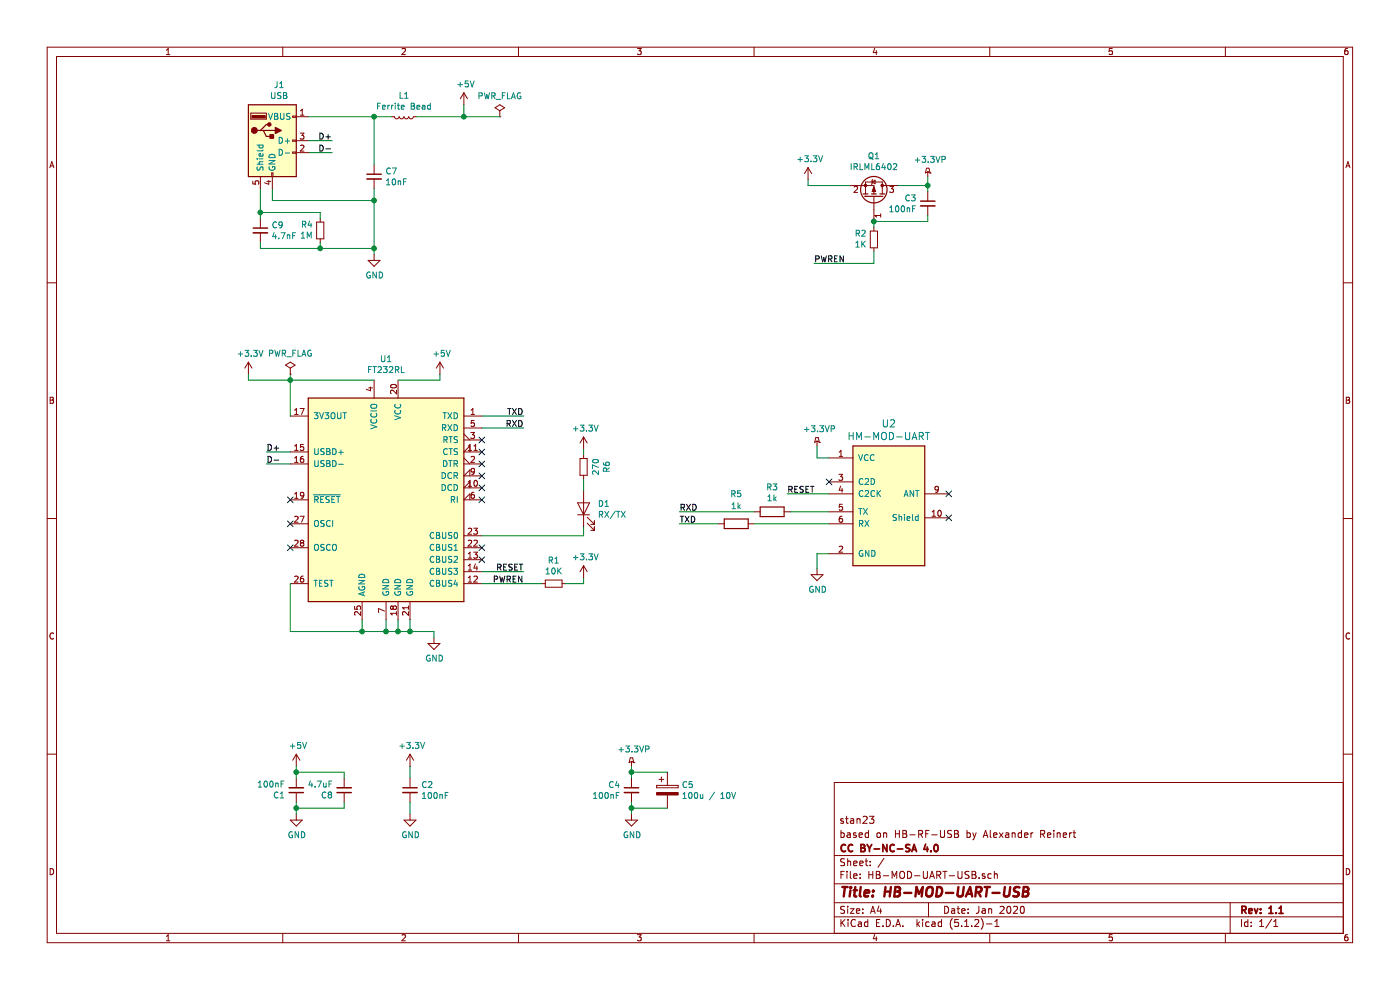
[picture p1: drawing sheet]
EESchema Schematic File Version 4
LIBS:HB-MOD-UART-USB-cache
EELAYER 29 0
EELAYER END
$Descr A4 11693 8268
encoding utf-8
Sheet 1 1
Title "HB-MOD-UART-USB"
Date "Jan 2020"
Rev "1.1"
Comp "CC BY-NC-SA 4.0"
Comment1 "based on HB-RF-USB by Alexander Reinert"
Comment2 "stan23"
Comment3 ""
Comment4 ""
$EndDescr
$Comp
L Interface_USB:FT232RL U1
U 1 1
P 3225 4175
F 0 "U1" H 3225 5353 50  0000 C CNN
F 1 "FT232RL" H 3225 5262 50  0000 C CNN
F 2 "myHousings:SSOP-28_5.3x10.2mm_Pitch0.65mm_Handsoldering" H 3225 4175 50  0001 C CNN
F 3 "http://www.ftdichip.com/Products/ICs/FT232RL.htm" H 3225 4175 50  0001 C CNN
	1    3225 4175
	1    0    0    -1  
$EndComp
$Comp
L power:GND #PWR01
U 1 1
P 3125 2125
F 0 "#PWR01" H 3125 1875 50  0001 C CNN
F 1 "GND" H 3130 1952 50  0000 C CNN
F 2 "" H 3125 2125 50  0001 C CNN
F 3 "" H 3125 2125 50  0001 C CNN
	1    3125 2125
	1    0    0    -1  
$EndComp
$Comp
L power:GND #PWR05
U 1 1
P 3625 5325
F 0 "#PWR05" H 3625 5075 50  0001 C CNN
F 1 "GND" H 3630 5152 50  0000 C CNN
F 2 "" H 3625 5325 50  0001 C CNN
F 3 "" H 3625 5325 50  0001 C CNN
	1    3625 5325
	1    0    0    -1  
$EndComp
Wire Wire Line
	3025 5175 3025 5275
Wire Wire Line
	3025 5275 3225 5275
Wire Wire Line
	3625 5275 3625 5325
Wire Wire Line
	3225 5175 3225 5275
Connection ~ 3225 5275
Wire Wire Line
	3325 5175 3325 5275
Wire Wire Line
	3225 5275 3325 5275
Connection ~ 3325 5275
Wire Wire Line
	3325 5275 3425 5275
Wire Wire Line
	3425 5175 3425 5275
Connection ~ 3425 5275
Wire Wire Line
	3425 5275 3625 5275
$Comp
L power:+5V #PWR02
U 1 1
P 3875 875
F 0 "#PWR02" H 3875 725 50  0001 C CNN
F 1 "+5V" H 3890 1048 50  0000 C CNN
F 2 "" H 3875 875 50  0001 C CNN
F 3 "" H 3875 875 50  0001 C CNN
	1    3875 875 
	1    0    0    -1  
$EndComp
NoConn ~ 4025 3675
NoConn ~ 4025 3775
NoConn ~ 4025 3875
NoConn ~ 4025 3975
NoConn ~ 4025 4075
NoConn ~ 4025 4175
$Comp
L Device:C_Small C2
U 1 1
P 3425 6600
F 0 "C2" H 3517 6646 50  0000 L CNN
F 1 "100nF" H 3517 6555 50  0000 L CNN
F 2 "Capacitors_SMD:C_0603_HandSoldering" H 3425 6600 50  0001 C CNN
F 3 "~" H 3425 6600 50  0001 C CNN
	1    3425 6600
	1    0    0    -1  
$EndComp
$Comp
L power:GND #PWR03
U 1 1
P 3425 6800
F 0 "#PWR03" H 3425 6550 50  0001 C CNN
F 1 "GND" H 3430 6627 50  0000 C CNN
F 2 "" H 3425 6800 50  0001 C CNN
F 3 "" H 3425 6800 50  0001 C CNN
	1    3425 6800
	1    0    0    -1  
$EndComp
Wire Wire Line
	3425 6700 3425 6800
Wire Wire Line
	2425 3175 3125 3175
Wire Wire Line
	2425 3175 2425 3475
Wire Wire Line
	3425 6400 3425 6500
Connection ~ 2425 3175
Wire Wire Line
	3325 3175 3675 3175
Wire Wire Line
	3675 3175 3675 3125
$Comp
L power:+5V #PWR06
U 1 1
P 3675 3125
F 0 "#PWR06" H 3675 2975 50  0001 C CNN
F 1 "+5V" H 3690 3298 50  0000 C CNN
F 2 "" H 3675 3125 50  0001 C CNN
F 3 "" H 3675 3125 50  0001 C CNN
	1    3675 3125
	1    0    0    -1  
$EndComp
Text Label 4375 4775 2    50   ~ 0
RESET
Wire Wire Line
	4375 4775 4025 4775
Wire Wire Line
	2275 1575 2275 1675
$Comp
L Device:C_Small C7
U 1 1
P 3125 1475
F 0 "C7" H 3217 1521 50  0000 L CNN
F 1 "10nF" H 3217 1430 50  0000 L CNN
F 2 "Capacitors_SMD:C_0603_HandSoldering" H 3125 1475 50  0001 C CNN
F 3 "~" H 3125 1475 50  0001 C CNN
	1    3125 1475
	1    0    0    -1  
$EndComp
Text Label 4375 4875 2    50   ~ 0
PWREN
NoConn ~ 2425 4175
NoConn ~ 2425 4375
NoConn ~ 2425 4575
$Comp
L Device:R_Small R1
U 1 1
P 4625 4875
F 0 "R1" V 4429 4875 50  0000 C CNN
F 1 "10K" V 4520 4875 50  0000 C CNN
F 2 "Resistors_SMD:R_0603_HandSoldering" H 4625 4875 50  0001 C CNN
F 3 "~" H 4625 4875 50  0001 C CNN
	1    4625 4875
	0    1    1    0   
$EndComp
Wire Wire Line
	4025 4875 4525 4875
Wire Wire Line
	4875 4875 4875 4825
Wire Wire Line
	4725 4875 4875 4875
$Comp
L Transistor_FET:IRLML6402 Q1
U 1 1
P 7300 1650
F 0 "Q1" V 7643 1650 50  0000 C CNN
F 1 "IRLML6402" V 7552 1650 50  0000 C CNN
F 2 "TO_SOT_Packages_SMD:SOT-23" H 7500 1575 50  0001 L CIN
F 3 "https://www.infineon.com/dgdl/irlml6402pbf.pdf?fileId=5546d462533600a401535668d5c2263c" H 7300 1650 50  0001 L CNN
	1    7300 1650
	0    1    -1   0   
$EndComp
$Comp
L Device:R_Small R2
U 1 1
P 7300 2000
F 0 "R2" H 7241 1954 50  0000 R CNN
F 1 "1K" H 7241 2045 50  0000 R CNN
F 2 "Resistors_SMD:R_0603_HandSoldering" H 7300 2000 50  0001 C CNN
F 3 "~" H 7300 2000 50  0001 C CNN
	1    7300 2000
	1    0    0    1   
$EndComp
$Comp
L Device:C_Small C3
U 1 1
P 7750 1700
F 0 "C3" H 7842 1746 50  0000 L CNN
F 1 "100nF" H 7842 1655 50  0000 L CNN
F 2 "Capacitors_SMD:C_0603_HandSoldering" H 7750 1700 50  0001 C CNN
F 3 "~" H 7750 1700 50  0001 C CNN
	1    7750 1700
	-1   0    0    -1  
$EndComp
$Comp
L Device:C_Small C4
U 1 1
P 5275 6600
F 0 "C4" H 5367 6646 50  0000 L CNN
F 1 "100nF" H 5367 6555 50  0000 L CNN
F 2 "Capacitors_SMD:C_0603_HandSoldering" H 5275 6600 50  0001 C CNN
F 3 "~" H 5275 6600 50  0001 C CNN
	1    5275 6600
	-1   0    0    -1  
$EndComp
Wire Wire Line
	7750 1800 7750 1850
Wire Wire Line
	7750 1850 7300 1850
Wire Wire Line
	7300 1850 7300 1900
Connection ~ 7300 1850
Wire Wire Line
	7300 2100 7300 2200
Wire Wire Line
	7300 2200 6800 2200
Text Label 6800 2200 0    50   ~ 0
PWREN
$Comp
L power:+3.3V #PWR04
U 1 1
P 2075 3125
F 0 "#PWR04" H 2075 2975 50  0001 C CNN
F 1 "+3.3V" H 2090 3298 50  0000 C CNN
F 2 "" H 2075 3125 50  0001 C CNN
F 3 "" H 2075 3125 50  0001 C CNN
	1    2075 3125
	1    0    0    -1  
$EndComp
$Comp
L power:+3.3V #PWR08
U 1 1
P 6750 1500
F 0 "#PWR08" H 6750 1350 50  0001 C CNN
F 1 "+3.3V" H 6765 1673 50  0000 C CNN
F 2 "" H 6750 1500 50  0001 C CNN
F 3 "" H 6750 1500 50  0001 C CNN
	1    6750 1500
	1    0    0    -1  
$EndComp
Wire Wire Line
	6750 1500 6750 1550
Wire Wire Line
	6750 1550 7100 1550
Wire Wire Line
	2425 3125 2425 3175
Text Label 4375 3475 2    50   ~ 0
TXD
Text Label 4375 3575 2    50   ~ 0
RXD
Wire Wire Line
	4375 3475 4025 3475
Wire Wire Line
	4375 3575 4025 3575
Text Label 2775 1175 2    50   ~ 0
D+
Text Label 2775 1275 2    50   ~ 0
D-
Text Label 2225 3775 0    50   ~ 0
D+
Text Label 2225 3875 0    50   ~ 0
D-
Wire Wire Line
	2575 1175 2775 1175
Wire Wire Line
	2775 1275 2575 1275
Wire Wire Line
	2225 3775 2425 3775
Wire Wire Line
	2225 3875 2425 3875
$Comp
L Device:C_Small C1
U 1 1
P 2475 6600
F 0 "C1" H 2567 6646 50  0000 L CNN
F 1 "100nF" H 2567 6555 50  0000 L CNN
F 2 "Capacitors_SMD:C_0603_HandSoldering" H 2475 6600 50  0001 C CNN
F 3 "~" H 2475 6600 50  0001 C CNN
	1    2475 6600
	-1   0    0    1   
$EndComp
$Comp
L power:GND #PWR012
U 1 1
P 2475 6800
F 0 "#PWR012" H 2475 6550 50  0001 C CNN
F 1 "GND" H 2480 6627 50  0000 C CNN
F 2 "" H 2475 6800 50  0001 C CNN
F 3 "" H 2475 6800 50  0001 C CNN
	1    2475 6800
	1    0    0    -1  
$EndComp
$Comp
L Device:C_Small C8
U 1 1
P 2875 6600
F 0 "C8" H 2967 6646 50  0000 L CNN
F 1 "4.7uF" H 2967 6555 50  0000 L CNN
F 2 "Capacitors_SMD:C_0603_HandSoldering" H 2875 6600 50  0001 C CNN
F 3 "~" H 2875 6600 50  0001 C CNN
	1    2875 6600
	-1   0    0    1   
$EndComp
Wire Wire Line
	3875 975  3875 875 
$Comp
L Device:L_Small L1
U 1 1
P 3375 975
F 0 "L1" V 3197 975 50  0000 C CNN
F 1 "Ferrite Bead" V 3288 975 50  0000 C CNN
F 2 "Inductors_SMD:L_0805_HandSoldering" H 3375 975 50  0001 C CNN
F 3 "~" H 3375 975 50  0001 C CNN
	1    3375 975 
	0    1    1    0   
$EndComp
$Comp
L power:+3.3V #PWR0101
U 1 1
P 3425 6400
F 0 "#PWR0101" H 3425 6250 50  0001 C CNN
F 1 "+3.3V" H 3440 6573 50  0000 C CNN
F 2 "" H 3425 6400 50  0001 C CNN
F 3 "" H 3425 6400 50  0001 C CNN
	1    3425 6400
	1    0    0    -1  
$EndComp
$Comp
L power:+5V #PWR0102
U 1 1
P 2475 6400
F 0 "#PWR0102" H 2475 6250 50  0001 C CNN
F 1 "+5V" H 2490 6573 50  0000 C CNN
F 2 "" H 2475 6400 50  0001 C CNN
F 3 "" H 2475 6400 50  0001 C CNN
	1    2475 6400
	1    0    0    -1  
$EndComp
Wire Wire Line
	2475 6400 2475 6450
Wire Wire Line
	2475 6450 2875 6450
Wire Wire Line
	2875 6450 2875 6500
Connection ~ 2475 6450
Wire Wire Line
	2475 6450 2475 6500
Wire Wire Line
	2475 6700 2475 6750
Wire Wire Line
	2475 6750 2875 6750
Wire Wire Line
	2875 6750 2875 6700
Wire Wire Line
	2425 4875 2425 5275
Wire Wire Line
	2425 5275 3025 5275
Connection ~ 3025 5275
$Comp
L Device:C_Small C9
U 1 1
P 2175 1925
F 0 "C9" H 2267 1971 50  0000 L CNN
F 1 "4.7nF" H 2267 1880 50  0000 L CNN
F 2 "Capacitors_SMD:C_0603_HandSoldering" H 2175 1925 50  0001 C CNN
F 3 "~" H 2175 1925 50  0001 C CNN
	1    2175 1925
	1    0    0    -1  
$EndComp
$Comp
L Device:R_Small R4
U 1 1
P 2675 1925
F 0 "R4" H 2616 1879 50  0000 R CNN
F 1 "1M" H 2616 1970 50  0000 R CNN
F 2 "Resistors_SMD:R_0603_HandSoldering" H 2675 1925 50  0001 C CNN
F 3 "~" H 2675 1925 50  0001 C CNN
	1    2675 1925
	1    0    0    1   
$EndComp
Wire Wire Line
	2175 1575 2175 1775
Wire Wire Line
	2175 1775 2675 1775
Wire Wire Line
	2675 1775 2675 1825
Connection ~ 2175 1775
Wire Wire Line
	2175 1775 2175 1825
Wire Wire Line
	2175 2025 2175 2075
Wire Wire Line
	2175 2075 2675 2075
Wire Wire Line
	2675 2025 2675 2075
Wire Wire Line
	3125 1375 3125 975 
Wire Wire Line
	3125 975  3275 975 
Wire Wire Line
	3125 1575 3125 1675
Connection ~ 3125 975 
Wire Wire Line
	2675 2075 3125 2075
Connection ~ 2675 2075
Connection ~ 3125 2075
Wire Wire Line
	3125 2075 3125 2125
Wire Wire Line
	2275 1675 3125 1675
Connection ~ 3125 1675
Wire Wire Line
	3125 1675 3125 2075
Wire Wire Line
	2575 975  3125 975 
$Comp
L power:PWR_FLAG #FLG0101
U 1 1
P 4175 975
F 0 "#FLG0101" H 4175 1050 50  0001 C CNN
F 1 "PWR_FLAG" H 4175 1149 50  0000 C CNN
F 2 "" H 4175 975 50  0001 C CNN
F 3 "~" H 4175 975 50  0001 C CNN
	1    4175 975 
	1    0    0    -1  
$EndComp
Wire Wire Line
	3475 975  3875 975 
Wire Wire Line
	3875 975  4175 975 
Connection ~ 3875 975 
$Comp
L power:PWR_FLAG #FLG0102
U 1 1
P 2425 3125
F 0 "#FLG0102" H 2425 3200 50  0001 C CNN
F 1 "PWR_FLAG" H 2425 3299 50  0000 C CNN
F 2 "" H 2425 3125 50  0001 C CNN
F 3 "~" H 2425 3125 50  0001 C CNN
	1    2425 3125
	1    0    0    -1  
$EndComp
Wire Wire Line
	2075 3125 2075 3175
Wire Wire Line
	2075 3175 2425 3175
$Comp
L power:+3.3V #PWR0103
U 1 1
P 4875 4825
F 0 "#PWR0103" H 4875 4675 50  0001 C CNN
F 1 "+3.3V" H 4890 4998 50  0000 C CNN
F 2 "" H 4875 4825 50  0001 C CNN
F 3 "" H 4875 4825 50  0001 C CNN
	1    4875 4825
	1    0    0    -1  
$EndComp
NoConn ~ 4025 4675
$Comp
L Connector:USB_A J1
U 1 1
P 2275 1175
F 0 "J1" H 2332 1642 50  0000 C CNN
F 1 "USB" H 2332 1551 50  0000 C CNN
F 2 "myConnectors:USB_A" H 2425 1125 50  0001 C CNN
F 3 "https://www.reichelt.de/usb-einbaustecker-typ-a-gew-pcb-lum-2410-08-p116154.html" H 2425 1125 50  0001 C CNN
	1    2275 1175
	1    0    0    -1  
$EndComp
$Comp
L myRadioModules:HM-MOD-UART U2
U 1 1
P 7425 4225
F 0 "U2" H 7425 4914 60  0000 C CNN
F 1 "HM-MOD-UART" H 7425 4808 60  0000 C CNN
F 2 "myRadioModules:HM-MOD-UART_SMD" H 7275 4775 60  0001 C CNN
F 3 "" H 7275 4775 60  0001 C CNN
	1    7425 4225
	1    0    0    -1  
$EndComp
Wire Wire Line
	6925 4275 6600 4275
$Comp
L Device:R R3
U 1 1
P 6450 4275
F 0 "R3" V 6243 4275 50  0000 C CNN
F 1 "1k" V 6334 4275 50  0000 C CNN
F 2 "Resistors_SMD:R_0603_HandSoldering" V 6380 4275 50  0001 C CNN
F 3 "~" H 6450 4275 50  0001 C CNN
	1    6450 4275
	0    1    1    0   
$EndComp
$Comp
L Device:R R5
U 1 1
P 6150 4375
F 0 "R5" V 5900 4375 50  0000 C CNN
F 1 "1k" V 6000 4375 50  0000 C CNN
F 2 "Resistors_SMD:R_0603_HandSoldering" V 6080 4375 50  0001 C CNN
F 3 "~" H 6150 4375 50  0001 C CNN
	1    6150 4375
	0    1    1    0   
$EndComp
Wire Wire Line
	6300 4375 6925 4375
Wire Wire Line
	6000 4375 5675 4375
Wire Wire Line
	6300 4275 5675 4275
Text Label 5675 4275 0    50   ~ 0
RXD
Text Label 5675 4375 0    50   ~ 0
TXD
NoConn ~ 6925 4025
$Comp
L power:GND #PWR010
U 1 1
P 6825 4750
F 0 "#PWR010" H 6825 4500 50  0001 C CNN
F 1 "GND" H 6830 4577 50  0000 C CNN
F 2 "" H 6825 4750 50  0001 C CNN
F 3 "" H 6825 4750 50  0001 C CNN
	1    6825 4750
	1    0    0    -1  
$EndComp
Wire Wire Line
	6825 4750 6825 4625
Wire Wire Line
	6825 4625 6925 4625
NoConn ~ 7925 4325
NoConn ~ 7925 4125
Wire Wire Line
	6825 3725 6825 3825
Wire Wire Line
	6825 3825 6925 3825
Wire Wire Line
	6925 4125 6575 4125
Text Label 6575 4125 0    50   ~ 0
RESET
Wire Wire Line
	2475 6800 2475 6750
Connection ~ 2475 6750
Wire Wire Line
	7750 1600 7750 1550
Wire Wire Line
	7750 1550 7500 1550
$Comp
L power:+3.3VP #PWR07
U 1 1
P 7750 1475
F 0 "#PWR07" H 7900 1425 50  0001 C CNN
F 1 "+3.3VP" H 7770 1618 50  0000 C CNN
F 2 "" H 7750 1475 50  0001 C CNN
F 3 "" H 7750 1475 50  0001 C CNN
	1    7750 1475
	1    0    0    -1  
$EndComp
Wire Wire Line
	7750 1475 7750 1550
Connection ~ 7750 1550
$Comp
L power:+3.3VP #PWR09
U 1 1
P 6825 3725
F 0 "#PWR09" H 6975 3675 50  0001 C CNN
F 1 "+3.3VP" H 6845 3868 50  0000 C CNN
F 2 "" H 6825 3725 50  0001 C CNN
F 3 "" H 6825 3725 50  0001 C CNN
	1    6825 3725
	1    0    0    -1  
$EndComp
$Comp
L Device:CP C5
U 1 1
P 5575 6600
F 0 "C5" H 5693 6646 50  0000 L CNN
F 1 "100u / 10V" H 5693 6555 50  0000 L CNN
F 2 "Capacitors_Tantalum_SMD:CP_Tantalum_Case-B_EIA-3528-21_Wave" H 5613 6450 50  0001 C CNN
F 3 "~" H 5575 6600 50  0001 C CNN
	1    5575 6600
	1    0    0    -1  
$EndComp
$Comp
L power:GND #PWR013
U 1 1
P 5275 6800
F 0 "#PWR013" H 5275 6550 50  0001 C CNN
F 1 "GND" H 5280 6627 50  0000 C CNN
F 2 "" H 5275 6800 50  0001 C CNN
F 3 "" H 5275 6800 50  0001 C CNN
	1    5275 6800
	1    0    0    -1  
$EndComp
$Comp
L power:+3.3VP #PWR011
U 1 1
P 5275 6400
F 0 "#PWR011" H 5425 6350 50  0001 C CNN
F 1 "+3.3VP" H 5295 6543 50  0000 C CNN
F 2 "" H 5275 6400 50  0001 C CNN
F 3 "" H 5275 6400 50  0001 C CNN
	1    5275 6400
	1    0    0    -1  
$EndComp
Wire Wire Line
	5275 6800 5275 6750
Wire Wire Line
	5275 6750 5575 6750
Connection ~ 5275 6750
Wire Wire Line
	5275 6750 5275 6700
Wire Wire Line
	5275 6400 5275 6450
Wire Wire Line
	5275 6450 5575 6450
Connection ~ 5275 6450
Wire Wire Line
	5275 6450 5275 6500
$Comp
L Device:R_Small R6
U 1 1
P 4875 3900
F 0 "R6" V 4679 3900 50  0000 C CNN
F 1 "270" V 4770 3900 50  0000 C CNN
F 2 "Resistors_SMD:R_0603_HandSoldering" H 4875 3900 50  0001 C CNN
F 3 "~" H 4875 3900 50  0001 C CNN
	1    4875 3900
	-1   0    0    1   
$EndComp
$Comp
L Device:LED D1
U 1 1
P 4875 4250
F 0 "D1" V 4914 4133 50  0000 R CNN
F 1 "RX/TX" V 4823 4133 50  0000 R CNN
F 2 "LEDs:LED_0603_HandSoldering" H 4875 4250 50  0001 C CNN
F 3 "~" H 4875 4250 50  0001 C CNN
	1    4875 4250
	0    -1   -1   0   
$EndComp
Wire Wire Line
	4875 4475 4875 4400
Wire Wire Line
	4875 4100 4875 4000
$Comp
L power:+3.3V #PWR0104
U 1 1
P 4875 3750
F 0 "#PWR0104" H 4875 3600 50  0001 C CNN
F 1 "+3.3V" H 4890 3923 50  0000 C CNN
F 2 "" H 4875 3750 50  0001 C CNN
F 3 "" H 4875 3750 50  0001 C CNN
	1    4875 3750
	1    0    0    -1  
$EndComp
Wire Wire Line
	4875 3800 4875 3750
NoConn ~ 4025 4575
Wire Wire Line
	4025 4475 4875 4475
$EndSCHEMATC
